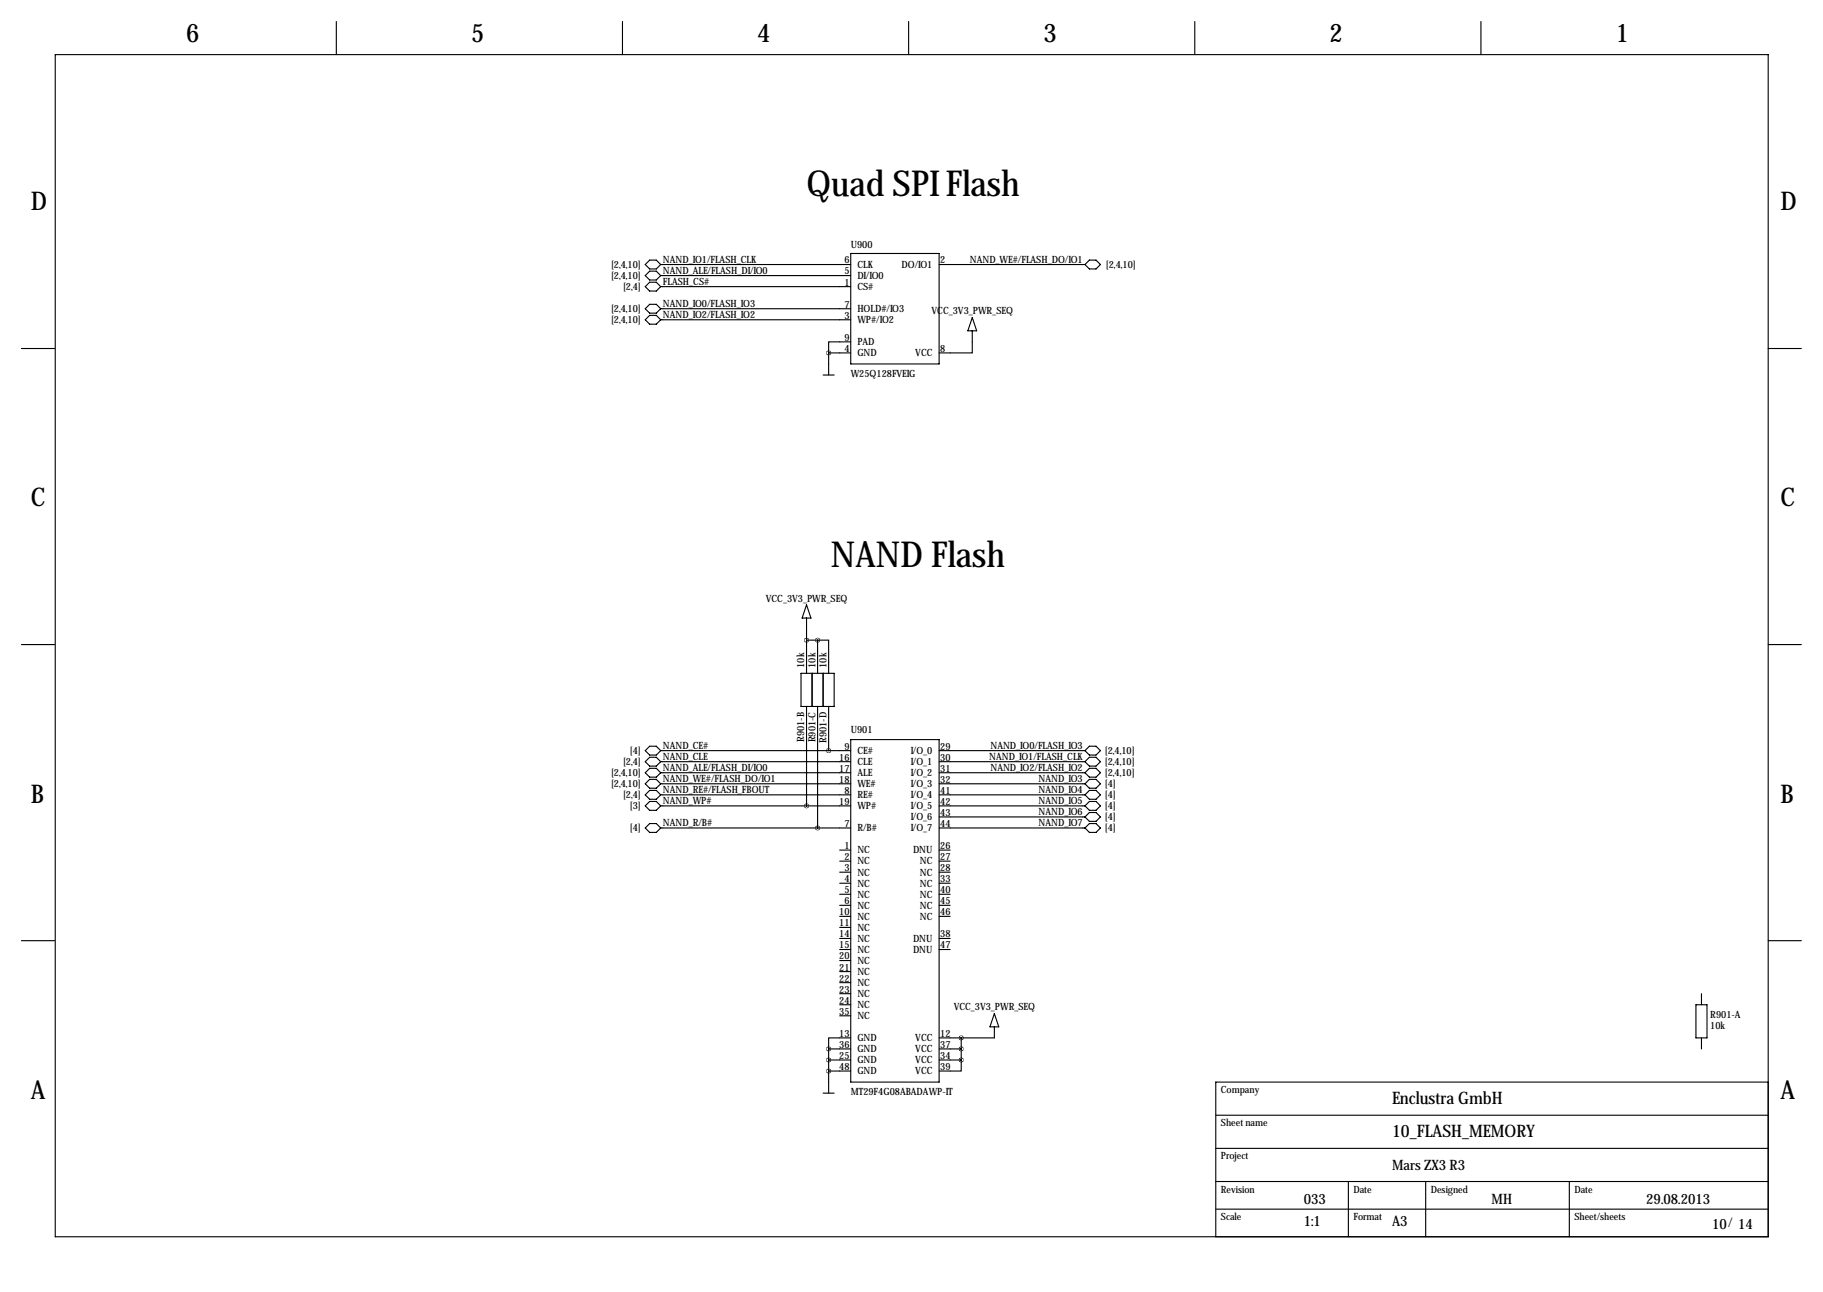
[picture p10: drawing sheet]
<svg xmlns="http://www.w3.org/2000/svg" width="419mm" height="297mm" viewBox="0 0 419 297" stroke-linecap="round" stroke-linejoin="round" font-family="sans-serif">
<g fill="none" stroke="#000" stroke-width=".25">
<path d="M12.7 12.6h393.8v271.7h-393.8zM77.3 4.9v7.7M143.1 4.9v7.7M208.9 4.9v7.7M274.7 4.9v7.7M340.5 4.9v7.7M149.4 59.8h1.5l1 1-1 1h-1.5l-1.1-1zM195.6 58.3h20.3v25.4h-20.3zM250.4 59.8h1.6l1 1-1 1h-1.6l-1-1zM149.4 72.5h1.5l1 1-1 1h-1.5l-1.1-1zM149.4 70h1.5l1 1-1 1h-1.5l-1.1-1zM149.4 64.9h1.5l1 1-1 1h-1.5l-1.1-1z"/>
<path d="M149.4 62.3h1.5l1 1.1-1 1h-1.5l-1.1-1zM151.9 60.8h43.7M151.9 63.4h43.7M151.9 65.9h43.7M151.9 71h43.7M151.9 73.5h43.7M195.6 78.6h-5.1v2.5M215.9 60.8h33.5M223.5 76.1v5h-7.6M223.5 73l1 3.1h-2zM4.9 80.1h7.6M189.2 86.2h2.6"/>
<path d="M190.5 81.1h5.1M190.5 81.1v5.1M406.5 80.1h7.6M185.4 139.1l1 3h-2zM4.9 148.2h7.6M184.1 154.8h7.7v7.6h-7.7zM185.4 142.1v12.7M185.4 147.2h2.6M186.7 154.8v7.6M188 147.2h2.5v7.6M188 147.2v7.6M189.2 154.8v7.6"/>
<path d="M406.5 148.2h7.6M149.4 171.6h1.5l1 1-1 1h-1.5l-1.1-1zM149.4 174.1h1.5l1 1-1 1h-1.5l-1.1-1zM149.4 176.6h1.5l1 1.1-1 1h-1.5l-1.1-1zM151.9 172.6h43.7M151.9 175.1h43.7M151.9 177.7h43.7M185.4 162.4v22.9M188 162.4v28M190.5 162.4v10.2M195.6 170h20.3v78.8h-20.3zM215.9 172.6h33.5"/>
<path d="M215.9 175.1h33.5M215.9 177.7h33.5M250.4 171.6h1.6l1 1-1 1h-1.6l-1-1zM250.4 174.1h1.6l1 1-1 1h-1.6l-1-1zM250.4 176.6h1.6l1 1.1-1 1h-1.6l-1-1zM148.3 180.2l1.1-1h1.5l1 1-1 1h-1.5zM149.4 181.7h1.5l1 1-1 1.1h-1.5l-1.1-1.1zM149.4 184.3h1.5l1 1-1 1h-1.5l-1.1-1zM149.4 189.3h1.5l1 1.1-1 1h-1.5l-1.1-1zM151.9 180.2h43.7M151.9 182.7h43.7M151.9 185.3h43.7"/>
<path d="M151.9 190.4h43.7M193 195.4h2.6M193 198h2.6M215.9 180.2h33.5M215.9 182.7h33.5M215.9 185.3h33.5M215.9 190.4h33.5M215.9 195.4h2.5M215.9 198h2.5M215.9 187.8h33.5M249.4 180.2l1-1h1.6l1 1-1 1h-1.6zM250.4 181.7h1.6l1 1-1 1.1h-1.6l-1-1.1z"/>
<path d="M250.4 184.3h1.6l1 1-1 1h-1.6l-1-1zM250.4 186.8h1.6l1 1-1 1h-1.6l-1-1zM250.4 189.3h1.6l1 1.1-1 1h-1.6l-1-1zM4.9 216.3h7.6M193 200.5h2.6M193 203.1h2.6M193 205.6h2.6M193 208.1h2.6M193 210.7h2.6M193 213.2h2.6M193 215.8h2.6M193 218.3h2.6"/>
<path d="M215.9 200.5h2.5M215.9 203.1h2.5M215.9 205.6h2.5M215.9 208.1h2.5M215.9 210.7h2.5M215.9 215.8h2.5M215.9 218.3h2.5M406.5 216.3h7.6M193 220.8h2.6M193 223.4h2.6M193 225.9h2.6M193 228.5h2.6"/>
<path d="M193 231h2.6M193 233.5h2.6M195.6 238.6h-5.1v2.6M221 238.6v5.1M228.6 236.1v2.5h-12.7M228.6 233l1 3.1h-2zM389.9 231h2.5v7.6h-2.5zM391.2 228.5v2.5M391.2 238.6v2.6M189.2 251.3h2.6M190.5 241.2h5.1M190.5 243.7h5.1"/>
<path d="M190.5 246.2h5.1M190.5 241.2v10.1M215.9 241.2h5.1M215.9 243.7h5.1M221 243.7v2.5h-5.1M279.5 256.4h127M406.5 248.8h-127v35.5M279.5 278h127M279.5 271.6h127M279.5 264h127M310 271.6v12.7M327.8 271.6v12.7"/>
<path d="M360.8 271.6v12.7"/>
</g>
<path d="M220.9 238.6a.05 .05 0 0 0 .1 0 .05 .05 0 0 0-.1 0zM220.9 241.2a.05 .05 0 0 0 .1 0 .05 .05 0 0 0-.1 0zM220.9 243.7a.05 .05 0 0 0 .1 0 .05 .05 0 0 0-.1 0zM185.4 147.2a.05 .05 0 0 0 .1 0 .05 .05 0 0 0-.1 0zM187.9 147.2a.05 .05 0 0 0 .1 0 .05 .05 0 0 0-.1 0zM185.4 185.3a.05 .05 0 0 0 .1 0 .05 .05 0 0 0-.1 0zM187.9 190.4a.05 .05 0 0 0 .1 0 .05 .05 0 0 0-.1 0z" fill="#000" stroke="#000" stroke-width="1"/>
<g font-size="8.2">
<text x="185.4" y="45.1">Quad SPI Flash</text>
<text x="191" y="130.4">NAND Flash</text>
</g>
<g font-size="5.9">
<text x="42.8" y="9.8">6</text>
<text x="108.3" y="9.8">5</text>
<text x="174.1" y="9.8">4</text>
<text x="239.9" y="9.8">3</text>
<text x="305.7" y="9.8">2</text>
<text x="371.4" y="9.8">1</text>
<text x="7.1" y="48.4">D</text>
<text x="409.3" y="48.4">D</text>
<text x="7.1" y="116.4">C</text>
<text x="409.3" y="116.4">C</text>
<text x="7.1" y="184.5">B</text>
<text x="409.3" y="184.5">B</text>
<text x="7.1" y="252.6">A</text>
<text x="409.3" y="252.6">A</text>
</g>
<g font-size="4">
<text x="320" y="253.9">Enclustra GmbH</text>
<text x="320" y="261.5">10_FLASH_MEMORY</text>
</g>
<g font-size="3.3">
<text x="320" y="269.1">Mars ZX3 R3</text>
<text x="299.7" y="276.7">033</text>
<text x="299.7" y="281.8">1:1</text>
<text x="320" y="281.8">A3</text>
<text x="342.9" y="276.7">MH</text>
<text x="378.5" y="276.7">29.08.2013</text>
<text x="393.6" y="282.5">10/ 14</text>
</g>
<g font-size="2.3">
<text x="195.6" y="57">U900</text>
<text x="140.5" y="64.1">[2,4,10]</text>
<text x="140.5" y="61.6">[2,4,10]</text>
<text x="152.4" y="65.5">FLASH_CS#</text>
<text x="152.4" y="63">NAND_ALE/FLASH_DI/IO0</text>
<text x="152.4" y="60.4">NAND_IO1/FLASH_CLK</text>
<text x="194.1" y="60.6">6</text>
<text x="194.1" y="63.1">5</text>
<text x="194.1" y="65.6">1</text>
<text x="197.1" y="61.6">CLK</text>
<text x="197.1" y="64.1">DI/IO0</text>
<text x="207.3" y="61.6">DO/IO1</text>
<text x="216.2" y="60.6">2</text>
<text x="223" y="60.4">NAND_WE#/FLASH_DO/IO1</text>
<text x="254.3" y="61.6">[2,4,10]</text>
<text x="140.5" y="71.7">[2,4,10]</text>
<text x="143.2" y="66.7">[2,4]</text>
<text x="152.4" y="70.6">NAND_IO0/FLASH_IO3</text>
<text x="194.1" y="70.7">7</text>
<text x="197.1" y="66.7">CS#</text>
<text x="197.1" y="71.7">HOLD#/IO3</text>
<text x="140.5" y="74.3">[2,4,10]</text>
<text x="152.4" y="73.1">NAND_IO2/FLASH_IO2</text>
<text x="194.1" y="73.3">3</text>
<text x="197.1" y="74.3">WP#/IO2</text>
<text x="214.2" y="72.2">VCC_3V3_PWR_SEQ</text>
<text x="194.1" y="78.3">9</text>
<text x="194.1" y="80.9">4</text>
<text x="197.1" y="79.4">PAD</text>
<text x="197.1" y="81.9">GND</text>
<text x="210.4" y="81.9">VCC</text>
<text x="216.2" y="80.9">8</text>
<text x="195.6" y="86.7">W25Q128FVEIG</text>
<text x="176.1" y="138.3">VCC_3V3_PWR_SEQ</text>
<text x="184.9" y="153.5" transform="rotate(-90 184.9 153.5)">10k</text>
<text x="187.5" y="153.5" transform="rotate(-90 187.5 153.5)">10k</text>
<text x="190" y="153.5" transform="rotate(-90 190 153.5)">10k</text>
<text x="144.8" y="173.3">[4]</text>
<text x="152.4" y="172.2">NAND_CE#</text>
<text x="184.9" y="170.5" transform="rotate(-90 184.9 170.5)">R901-B</text>
<text x="187.5" y="170.7" transform="rotate(-90 187.5 170.7)">R901-C</text>
<text x="190" y="170.8" transform="rotate(-90 190 170.8)">R901-D</text>
<text x="194.1" y="172.3">9</text>
<text x="195.6" y="168.5">U901</text>
<text x="197.1" y="173.3">CE#</text>
<text x="209.4" y="173.3">I/O_0</text>
<text x="216.2" y="172.3">29</text>
<text x="227.7" y="172.2">NAND_IO0/FLASH_IO3</text>
<text x="254" y="173.3">[2,4,10]</text>
<text x="140.5" y="178.4">[2,4,10]</text>
<text x="143.2" y="175.9">[2,4]</text>
<text x="152.4" y="174.7">NAND_CLE</text>
<text x="152.4" y="177.3">NAND_ALE/FLASH_DI/IO0</text>
<text x="152.4" y="179.8">NAND_WE#/FLASH_DO/IO1</text>
<text x="193" y="174.9">16</text>
<text x="193" y="177.4">17</text>
<text x="193" y="179.9">18</text>
<text x="197.1" y="175.9">CLE</text>
<text x="197.1" y="178.4">ALE</text>
<text x="209.4" y="175.9">I/O_1</text>
<text x="209.4" y="178.4">I/O_2</text>
<text x="216.2" y="174.9">30</text>
<text x="216.2" y="177.4">31</text>
<text x="216.2" y="179.9">32</text>
<text x="227.4" y="174.7">NAND_IO1/FLASH_CLK</text>
<text x="227.7" y="177.3">NAND_IO2/FLASH_IO2</text>
<text x="238.8" y="179.8">NAND_IO3</text>
<text x="254" y="175.9">[2,4,10]</text>
<text x="254" y="178.4">[2,4,10]</text>
<text x="140.5" y="181">[2,4,10]</text>
<text x="143.2" y="183.5">[2,4]</text>
<text x="152.4" y="182.3">NAND_RE#/FLASH_FBOUT</text>
<text x="152.4" y="184.9">NAND_WP#</text>
<text x="193" y="185">19</text>
<text x="194.1" y="182.5">8</text>
<text x="197.1" y="181">WE#</text>
<text x="197.1" y="183.5">RE#</text>
<text x="209.4" y="181">I/O_3</text>
<text x="209.4" y="183.5">I/O_4</text>
<text x="216.2" y="182.5">41</text>
<text x="216.2" y="185">42</text>
<text x="238.8" y="182.3">NAND_IO4</text>
<text x="238.8" y="184.9">NAND_IO5</text>
<text x="254" y="181">[4]</text>
<text x="254" y="183.5">[4]</text>
<text x="144.8" y="186">[3]</text>
<text x="144.8" y="191.1">[4]</text>
<text x="152.4" y="190">NAND_R/B#</text>
<text x="194.1" y="190.1">7</text>
<text x="197.1" y="186">WP#</text>
<text x="197.1" y="191.1">R/B#</text>
<text x="209.4" y="186">I/O_5</text>
<text x="209.4" y="188.6">I/O_6</text>
<text x="209.4" y="191.1">I/O_7</text>
<text x="216.2" y="187.6">43</text>
<text x="216.2" y="190.1">44</text>
<text x="238.8" y="187.4">NAND_IO6</text>
<text x="238.8" y="190">NAND_IO7</text>
<text x="254" y="186">[4]</text>
<text x="254" y="188.6">[4]</text>
<text x="254" y="191.1">[4]</text>
<text x="194.1" y="195.2">1</text>
<text x="194.1" y="197.7">2</text>
<text x="197.1" y="196.2">NC</text>
<text x="209.9" y="196.2">DNU</text>
<text x="216.2" y="195.2">26</text>
<text x="216.2" y="197.7">27</text>
<text x="194.1" y="200.3">3</text>
<text x="194.1" y="202.8">4</text>
<text x="197.1" y="198.7">NC</text>
<text x="197.1" y="201.3">NC</text>
<text x="197.1" y="203.8">NC</text>
<text x="211.5" y="198.7">NC</text>
<text x="211.5" y="201.3">NC</text>
<text x="211.5" y="203.8">NC</text>
<text x="216.2" y="200.3">28</text>
<text x="216.2" y="202.8">33</text>
<text x="194.1" y="205.3">5</text>
<text x="194.1" y="207.9">6</text>
<text x="197.1" y="206.4">NC</text>
<text x="197.1" y="208.9">NC</text>
<text x="211.5" y="206.4">NC</text>
<text x="211.5" y="208.9">NC</text>
<text x="216.2" y="205.3">40</text>
<text x="216.2" y="207.9">45</text>
<text x="193" y="210.4">10</text>
<text x="193" y="213">11</text>
<text x="193" y="215.5">14</text>
<text x="197.1" y="211.4">NC</text>
<text x="197.1" y="214">NC</text>
<text x="211.5" y="211.4">NC</text>
<text x="216.2" y="210.4">46</text>
<text x="216.2" y="215.5">38</text>
<text x="193" y="218">15</text>
<text x="193" y="220.6">20</text>
<text x="197.1" y="216.5">NC</text>
<text x="197.1" y="219.1">NC</text>
<text x="197.1" y="221.6">NC</text>
<text x="209.9" y="216.5">DNU</text>
<text x="209.9" y="219.1">DNU</text>
<text x="216.2" y="218">47</text>
<text x="193" y="223.1">21</text>
<text x="193" y="225.7">22</text>
<text x="197.1" y="224.1">NC</text>
<text x="197.1" y="226.7">NC</text>
<text x="193" y="228.2">23</text>
<text x="193" y="230.7">24</text>
<text x="193" y="233.3">35</text>
<text x="197.1" y="229.2">NC</text>
<text x="197.1" y="231.8">NC</text>
<text x="219.2" y="232.3">VCC_3V3_PWR_SEQ</text>
<text x="193" y="238.4">13</text>
<text x="197.1" y="234.3">NC</text>
<text x="197.1" y="239.4">GND</text>
<text x="210.4" y="239.4">VCC</text>
<text x="216.2" y="238.4">12</text>
<text x="393.2" y="234">R901-A</text>
<text x="393.2" y="236.6">10k</text>
<text x="193" y="240.9">36</text>
<text x="193" y="243.4">25</text>
<text x="193" y="246">48</text>
<text x="197.1" y="241.9">GND</text>
<text x="197.1" y="244.5">GND</text>
<text x="210.4" y="241.9">VCC</text>
<text x="210.4" y="244.5">VCC</text>
<text x="216.2" y="240.9">37</text>
<text x="216.2" y="243.4">34</text>
<text x="216.2" y="246">39</text>
<text x="195.6" y="251.8">MT29F4G08ABADAWP-IT</text>
<text x="197.1" y="247">GND</text>
<text x="210.4" y="247">VCC</text>
<text x="280.7" y="251.3">Company</text>
<text x="280.7" y="258.9">Sheet name</text>
<text x="280.7" y="266.6">Project</text>
<text x="280.7" y="274.2">Revision</text>
<text x="311.1" y="274.2">Date</text>
<text x="328.9" y="274.2">Designed</text>
<text x="361.9" y="274.2">Date</text>
<text x="280.7" y="280.5">Scale</text>
<text x="311.1" y="280.5">Format</text>
<text x="361.9" y="280.5">Sheet/sheets</text>
</g>
</svg>
